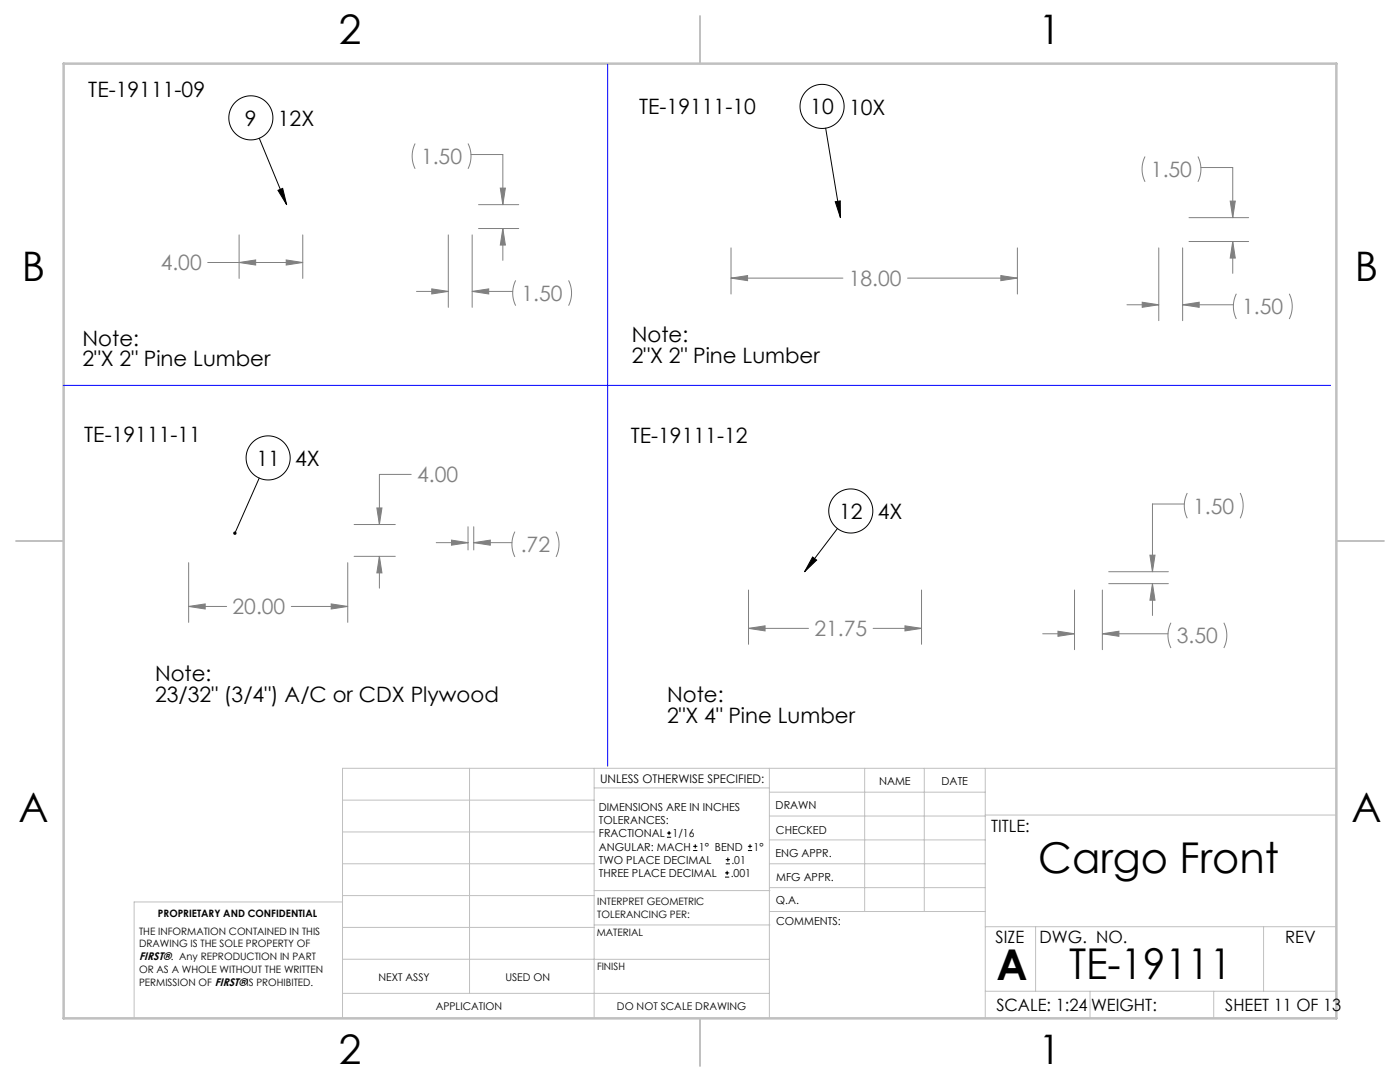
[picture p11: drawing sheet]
<svg xmlns="http://www.w3.org/2000/svg" width="279mm" height="216mm" viewBox="0 0 279 216" stroke-linecap="round" stroke-linejoin="round" font-family="sans-serif">
<g fill="none" stroke="#c0c0c0" stroke-width=".2">
<path d="M68.4 159.7h50.2M93.7 153.3v44.9M118.6 153.3v49.9M118.6 157.2h34.9M153.5 153.3v49.9M153.5 158.1h43.1M172.6 153.3v28.6M184.5 153.3v28.6M196.6 153.3v49.9M266.7 153.3h-198.3v49.9M68.4 178.7h50.2M68.4 172.4h50.2"/>
<path d="M68.4 166h50.2M68.4 180h-41.6v23.2M118.6 177.7h35.1M153.5 167.6h43.1M153.5 162.8h43.1M153.5 172.4h43.1M153.5 177.1h43.1M196.6 162.6h70.1M68.4 198.2h85.1M68.4 185.1h50.2M68.4 191.4h50.2M118.6 191.4h34.9"/>
<path d="M118.6 184.6h35.1M153.7 181.9h42.9M196.6 197.8h70.1M196.6 184.9h70.1M206.7 184.9v12.9M217.5 197.8v5.4M242.2 197.8v5.4M252.2 184.9v12.9"/>
</g>
<path d="M139.7 3.2v9.5M3.2 107.9h9.5M266.7 107.9h9.5M139.7 203.2v9.5" fill="none" stroke="#c0c0c0" stroke-width=".25"/>
<path d="M12.7 12.7h254v190.5h-254z" fill="none" stroke="#c0c0c0" stroke-width=".5"/>
<g fill="none" stroke="#000" stroke-width=".2">
<path d="M51.7 27.6l5.5 13.2M55.5 38l.9-.4 .8 3.2zM164.8 25.6l2.9 17.8M166.7 40.3l1-.2v3.3zM51.7 95.4l-4.8 11M162.2 111.1l.8 .7-2.4 2.3zM167.1 105.5l-6.5 8.6"/>
<circle cx="50.1" cy="23.5" r="4.4"/>
<circle cx="164.1" cy="21.2" r="4.4"/>
<circle cx="53.5" cy="91.4" r="4.4"/>
<circle cx="169.8" cy="102" r="4.4"/>
</g>
<g fill="none" stroke="#808080" stroke-width=".2">
<path d="M82.8 28.6a5.6 5.6 0 0 0 0 5.1M93.4 28.6a5.6 5.6 0 0 1 0 5.1M94 30.8h6.4v10M99.8 37.5h1.1l-.5 3.3zM228.5 31.2a5.6 5.6 0 0 0 0 5.1M239.1 31.2a5.6 5.6 0 0 1 0 5.1M239.7 33.4h6.3v10M41.5 52.4h18.9M47.7 52.4l3.3-.5v1zM47.7 46.9v8.7M57.1 51.9l3.3 .5-3.3 .5zM60.4 46.9v8.7"/>
<path d="M83.1 58.1h6.4M86.2 57.6l3.3 .5-3.3 .6zM89.5 46.9v14.4M94.2 58.1l3.3-.5v1.1zM94.2 46.9v14.4M94.2 58.1h8.1M95.5 40.8h8M95.5 45.6h8M100.4 45.6l.5 3.3h-1.1zM100.4 45.6v6.3M102.9 56a5.6 5.6 0 0 0 0 5M113.5 56a5.6 5.6 0 0 1 0 5"/>
<path d="M145.9 55.5l3.3-.5v1zM145.9 49.5v9.2M145.9 55.5h22.3M181.1 55.5h21.9M199.7 55l3.3 .5-3.3 .5zM203 49.5v9.2M231.3 49.5v14.5M236 49.5v14.5M237.3 43.4h11.9M237.3 48.2h11.9M245.5 40.1h1l-.5 3.3zM246 48.2l.5 3.3h-1z"/>
<path d="M246 48.2v6.3M246.7 58.6a5.6 5.6 0 0 0 0 5.1M257.3 58.6a5.6 5.6 0 0 1 0 5.1M224.9 60.8h6.4M228 60.3l3.3 .5-3.3 .5zM236 60.8l3.3-.5v1zM236 60.8h10.1M82.1 94.7h-6.4v10M236.9 98.4a5.6 5.6 0 0 0 0 5M247.5 98.4a5.6 5.6 0 0 1 0 5M37.6 112.3v11.9M69.4 112.3v11.9"/>
<path d="M70.7 111h8.2M70.7 104.7h8.2M75.2 101.4h1l-.5 3.3zM75.7 111l.5 3.3h-1zM75.7 111v6.4M87.1 108.3h6.3M90.1 107.8l3.3 .5-3.3 .5zM93.4 105.1v4.6M94.5 108.3l3.3-.5v1zM94.5 105.1v4.6M94.5 108.3h7.7M102.8 106.1a5.6 5.6 0 0 0 0 5"/>
<path d="M111 106.1a5.6 5.6 0 0 1 0 5M149.4 117.7v10.9M183.9 117.7v10.9M214.4 117.7v11.9M220 117.7v11.9M221.3 114.1h11.9M221.3 116.5h11.9M229.5 110.8h1l-.5 3.3zM230 116.5l.5 3.3h-1zM230 116.5v6.3M236.3 100.6h-6.3v13.5M37.6 121l3.4-.5v1z"/>
<path d="M37.6 121h7.6M58.1 121h11.3M66.1 120.5l3.3 .5-3.3 .5zM149.4 125.4l3.3-.5v1zM149.4 125.4h12M174.3 125.4h9.6M180.6 124.9l3.3 .5-3.3 .5zM208.1 126.5h6.3M211.1 126l3.3 .5-3.3 .5zM220 126.5l3.3-.5v1zM220 126.5h13.1M233.7 124.3a5.6 5.6 0 0 0 0 5"/>
<path d="M244.2 124.3a5.6 5.6 0 0 1 0 5"/>
</g>
<path d="M121.3 12.8v140.1M12.6 76.9h253" fill="none" stroke="#00f" stroke-width=".2"/>
<path d="M46.7 106.1a.34 .34 0 0 0 0 .6l.2-.3-.2 .3a.34 .34 0 0 0 .5-.4 .34 .34 0 0 0-.5-.2zM162.2 111.1l.8 .7-2.4 2.3zM166.7 40.3l1-.2v3.3zM55.5 38l.9-.4 .8 3.2z" fill="#000"/>
<path d="M37.6 121l3.4-.5v1zM66.1 120.5l3.3 .5-3.3 .5zM75.7 111l.5 3.3h-1zM75.2 101.4h1l-.5 3.3zM94.5 108.3l3.3-.5v1zM90.1 107.8l3.3 .5-3.3 .5zM149.4 125.4l3.3-.5v1zM180.6 124.9l3.3 .5-3.3 .5zM220 126.5l3.3-.5v1zM211.1 126l3.3 .5-3.3 .5zM229.5 110.8h1l-.5 3.3zM230 116.5l.5 3.3h-1zM145.9 55.5l3.3-.5v1zM199.7 55l3.3 .5-3.3 .5zM245.5 40.1h1l-.5 3.3zM246 48.2l.5 3.3h-1zM236 60.8l3.3-.5v1zM228 60.3l3.3 .5-3.3 .5zM47.7 52.4l3.3-.5v1zM57.1 51.9l3.3 .5-3.3 .5zM94.2 58.1l3.3-.5v1.1zM86.2 57.6l3.3 .5-3.3 .6zM99.8 37.5h1.1l-.5 3.3zM100.4 45.6l.5 3.3h-1.1z" fill="#808080"/>
<g fill="none" stroke="#000" stroke-width=".2">
<path d="M133.1 167.1h.8M133.1 166.2h.8M133.5 165.8v.8M138.3 169.7h.9M138.3 168.9h.9M138.8 168.5v.8M144.7 175h.8M144.7 174.2h.8M144.8 172.4h.9M144.8 171.5h.9M145.1 173.8v.8M145.3 171.1v.8"/>
<path d="M149.3 169.7h.8M149.3 168.9h.8M149.7 168.5v.8"/>
</g>
<g font-size="8.5">
<text x="207.2" y="174.2">Cargo Front</text>
<text x="198.9" y="195.5">A</text>
<text x="213.4" y="195.4">TE-19111</text>
</g>
<g font-size="8.1">
<text x="67.6" y="8.9">2</text>
<text x="207.3" y="8.9">1</text>
<text x="4.4" y="56.2">B</text>
<text x="270.4" y="56.2">B</text>
<text x="3.7" y="164.1">A</text>
<text x="269.7" y="164.1">A</text>
<text x="67.6" y="212.4">2</text>
<text x="207.3" y="212.4">1</text>
</g>
<g font-size="4.2">
<text x="17.6" y="19.4">TE-19111-09</text>
<text x="127.6" y="22.8">TE-19111-10</text>
<text x="161.7" y="22.8">10</text>
<text x="169.5" y="22.9">10X</text>
<text x="48.9" y="25.1">9</text>
<text x="55.5" y="25.1">12X</text>
<text x="16.5" y="68.9">Note:</text>
<text x="126.1" y="68.3">Note:</text>
<text x="16.5" y="73.1">2&quot;X 2&quot; Pine Lumber</text>
<text x="126.1" y="72.5">2&quot;X 2&quot; Pine Lumber</text>
<text x="16.8" y="88.3">TE-19111-11</text>
<text x="125.9" y="88.3">TE-19111-12</text>
<text x="51.2" y="92.9">11</text>
<text x="58.9" y="93">4X</text>
<text x="167.4" y="103.5">12</text>
<text x="175.2" y="103.6">4X</text>
<text x="30.9" y="136">Note:</text>
<text x="30.9" y="140.2">23/32&quot; (3/4&quot;) A/C or CDX Plywood</text>
<text x="133.1" y="140.1">Note:</text>
<text x="133.1" y="144.2">2&quot;X 4&quot; Pine Lumber</text>
</g>
<g font-size="4.2" fill="#808080">
<text x="84" y="32.7">1.50</text>
<text x="229.7" y="35.3">1.50</text>
<text x="32.1" y="54">4.00</text>
<text x="169.4" y="57.1">18.00</text>
<text x="104.1" y="60.1">1.50</text>
<text x="247.9" y="62.7">1.50</text>
<text x="83.2" y="96.3">4.00</text>
<text x="238.1" y="102.5">1.50</text>
<text x="103.9" y="110.2">.72</text>
<text x="46.4" y="122.6">20.00</text>
<text x="162.5" y="127">21.75</text>
<text x="234.9" y="128.4">3.50</text>
</g>
<g font-size="3.4">
<text x="197.8" y="166">TITLE:</text>
<text x="198.7" y="188.1">SIZE</text>
<text x="207.5" y="188.1">DWG. NO.</text>
<text x="256.5" y="188.2">REV</text>
<text x="198.8" y="201.7">SCALE: 1:24</text>
<text x="217.7" y="201.8">WEIGHT:</text>
<text x="244.5" y="201.7">SHEET 11 OF 13</text>
</g>
<text font-size="2.4" x="119.8" y="156.2">UNLESS OTHERWISE SPECIFIED:</text>
<g font-size="2.2">
<text x="119.5" y="161.8">DIMENSIONS ARE IN INCHES</text>
<text x="154.8" y="161.4">DRAWN</text>
<text x="175.4" y="156.6">NAME</text>
<text x="187.9" y="156.7">DATE</text>
<text x="119.5" y="164.4">TOLERANCES:</text>
<text x="119.5" y="167.1">FRACTIONAL</text>
<text x="134.2" y="167.1">1/16</text>
<text x="154.9" y="166.3">CHECKED</text>
<text x="119.5" y="172.4">TWO PLACE DECIMAL</text>
<text x="119.5" y="169.7">ANGULAR: MACH</text>
<text x="139.5" y="169.7">1° BEND</text>
<text x="146" y="172.4">.01</text>
<text x="150.4" y="169.7">1°</text>
<text x="154.8" y="171">ENG APPR.</text>
<text x="119.5" y="175">THREE PLACE DECIMAL</text>
<text x="145.8" y="175">.001</text>
<text x="154.9" y="175.7">MFG APPR.</text>
<text x="154.9" y="180.4">Q.A.</text>
<text x="154.9" y="184.6">COMMENTS:</text>
<text x="27.8" y="191.6">FIRST®. Any REPRODUCTION IN PART</text>
</g>
<g font-size="2.1">
<text x="75.5" y="195.7">NEXT ASSY</text>
<text x="100.9" y="195.7">USED ON</text>
<text x="86.9" y="201.5">APPLICATION</text>
<text x="123.1" y="201.6">DO NOT SCALE DRAWING</text>
</g>
<g font-size="2">
<text x="31.5" y="182.9">PROPRIETARY AND CONFIDENTIAL</text>
<text x="119.2" y="180.6">INTERPRET GEOMETRIC</text>
<text x="119.2" y="183.1">TOLERANCING PER:</text>
<text x="27.8" y="186.5">THE INFORMATION CONTAINED IN THIS</text>
<text x="27.8" y="189">DRAWING IS THE SOLE PROPERTY OF</text>
<text x="119.1" y="186.7">MATERIAL</text>
<text x="27.8" y="194.1">OR AS A WHOLE WITHOUT THE WRITTEN</text>
<text x="27.8" y="196.7">PERMISSION OF FIRST®IS PROHIBITED.</text>
<text x="119.1" y="193.5">FINISH</text>
</g>
</svg>
